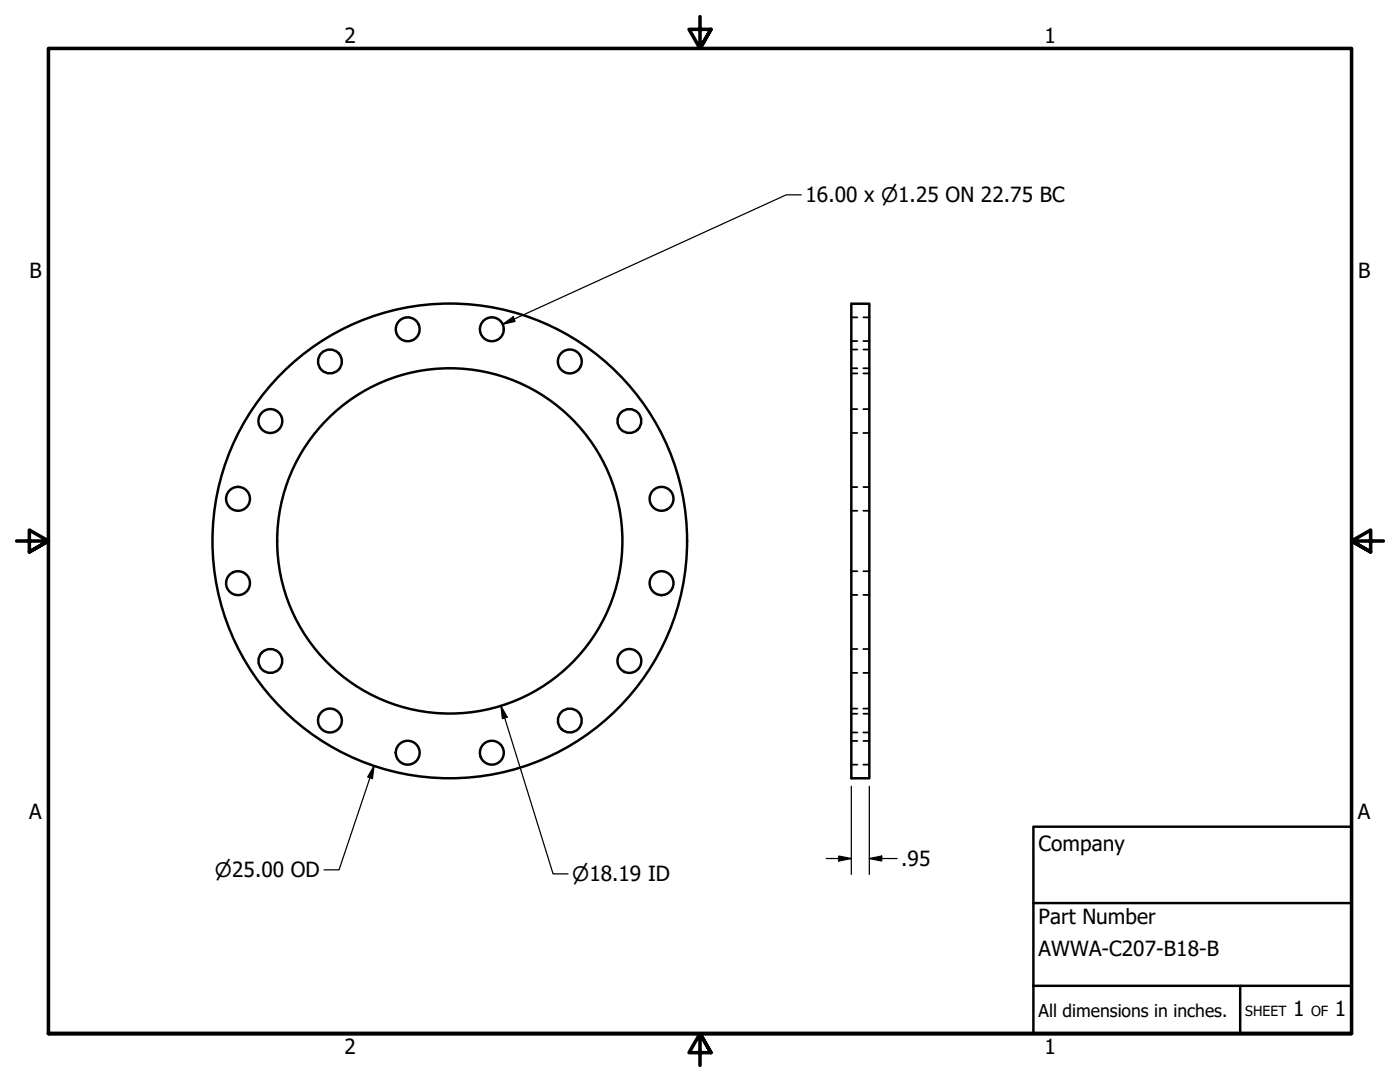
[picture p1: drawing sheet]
<svg xmlns="http://www.w3.org/2000/svg" width="279mm" height="216mm" viewBox="0 0 279 216" stroke-linecap="round" stroke-linejoin="round" font-family="sans-serif">
<!-- layer: Visible (ANSI) -->
<g fill="none" stroke="#000" stroke-width=".49">
<path d="M169.9 60.6h3.6v94.7h-3.6z"/>
<circle cx="65.8" cy="72.1" r="2.38"/>
<circle cx="81.4" cy="65.7" r="2.38"/>
<circle cx="98.2" cy="65.7" r="2.38"/>
<circle cx="113.7" cy="72.1" r="2.38"/>
<circle cx="47.5" cy="99.5" r="2.38"/>
<circle cx="54" cy="84" r="2.38"/>
<circle cx="125.6" cy="84" r="2.38"/>
<circle cx="132" cy="99.5" r="2.38"/>
<circle cx="47.5" cy="116.4" r="2.38"/>
<circle cx="89.8" cy="107.9" r="47.4"/>
<circle cx="89.8" cy="107.9" r="34.5"/>
<circle cx="132" cy="116.4" r="2.38"/>
<circle cx="54" cy="131.9" r="2.38"/>
<circle cx="125.6" cy="131.9" r="2.38"/>
<circle cx="65.8" cy="143.8" r="2.38"/>
<circle cx="81.4" cy="150.2" r="2.38"/>
<circle cx="98.2" cy="150.2" r="2.38"/>
<circle cx="113.7" cy="143.8" r="2.38"/>
</g>
<!-- layer: Hidden (ANSI) -->
<g fill="none" stroke="#000" stroke-width=".35">
<path d="M169.9 73.5h1.2M169.9 74.5h1.2M169.9 69.7h1.2M169.9 68.1h1.2M169.9 63.3h1.2M172.3 73.5h1.2M172.3 74.5h1.2M172.3 69.7h1.2M172.3 68.1h1.2M172.3 63.3h1.2M169.9 86.4h1.2M169.9 81.6h1.2"/>
<path d="M169.9 97.2h1.2M172.3 86.4h1.2M172.3 81.6h1.2M172.3 97.2h1.2M169.9 101.9h1.2M169.9 118.7h1.2M169.9 114h1.2M172.3 101.9h1.2M172.3 118.7h1.2M172.3 114h1.2M169.9 134.3h1.2M169.9 129.5h1.2"/>
<path d="M172.3 134.3h1.2M172.3 129.5h1.2M169.9 142.4h1.2M169.9 146.2h1.2M169.9 141.4h1.2M169.9 152.6h1.2M169.9 147.8h1.2M172.3 142.4h1.2M172.3 146.2h1.2M172.3 141.4h1.2M172.3 152.6h1.2M172.3 147.8h1.2"/>
</g>
<!-- layer: Border (ANSI) -->
<path d="M139.7 3.3v6.4l-2.2-3.8h4.4l-2.2 3.8 2.2-3.8M3.3 107.9h6.4l-3.8-2.1v4.3l3.8-2.2-3.8 2.2M276.1 107.9h-6.4l3.8-2.1v4.3l-3.8-2.2 3.8 2.2M9.7 206.2v-196.5h260v196.5h-260h260M141.9 210l-2.2-3.8 2.2 3.8h-4.4l2.2-3.8v6.4" fill="none" stroke="#000" stroke-width=".71"/>
<!-- layer: Title (ANSI) -->
<path d="M206.2 165h63.5v41.2h-63.5zM206.2 196.7h63.5M206.2 180.2h63.5M247.5 196.7v9.5" fill="none" stroke="#000" stroke-width=".49"/>
<!-- layer: Dimension (ANSI) -->
<path d="M159.9 38.9h-3l-56.6 25.8M100.3 64.7l2.1-1.5 .4 .9zM74.6 152.8l-.3 2.6-.9-.4zM74.6 152.8l-6.9 20.8h-3M100 140.9l1.2 2.2-.9 .3zM100 140.9l10.4 33.5h3M169.9 156.9v17.6M173.5 156.9v17.6M164.9 171.3h5M167.4 170.8l2.5 .5-2.5 .5zM173.5 171.3l2.5-.5v1zM173.5 171.3h5.5" fill="none" stroke="#000" stroke-width=".25"/>
<g fill="#000">
<path d="M100.3 64.7l2.1-1.5 .4 .9z" fill-rule="evenodd"/>
<path d="M74.6 152.8l-.3 2.6-.9-.4z" fill-rule="evenodd"/>
<path d="M100 140.9l1.2 2.2-.9 .3z" fill-rule="evenodd"/>
<path d="M167.4 170.8l2.5 .5-2.5 .5z" fill-rule="evenodd"/>
<path d="M173.5 171.3l2.5-.5v1z" fill-rule="evenodd"/>
</g>
<g font-size="4.2">
<text x="68.7" y="8.6">2</text>
<text x="208.4" y="8.6">1</text>
<text x="160.7" y="40.3">16.00 x ⌀1.25 ON 22.75 BC</text>
<text x="5.9" y="55.5">B</text>
<text x="271" y="55.5">B</text>
<text x="5.8" y="163.4">A</text>
<text x="271" y="163.4">A</text>
<text x="179.8" y="172.8">.95</text>
<text x="207.3" y="169.8">Company</text>
<text x="207.3" y="184.4">Part Number</text>
<text x="207.3" y="190.7">AWWA-C207-B18-B</text>
<text x="258.1" y="202.8">1</text>
<text x="266.4" y="202.8">1</text>
<text x="68.7" y="210.3">2</text>
<text x="208.4" y="210.3">1</text>
</g>
<g font-size="4">
<text x="42.9" y="175">⌀25.00 OD</text>
<text x="114.2" y="175.9">⌀18.19 ID</text>
</g>
<text font-size="3.5" x="207.3" y="202.9">All dimensions in inches.</text>
<g font-size="2.8">
<text x="248.5" y="202.8">SHEET</text>
<text x="261.7" y="202.8">OF</text>
</g>
</svg>
